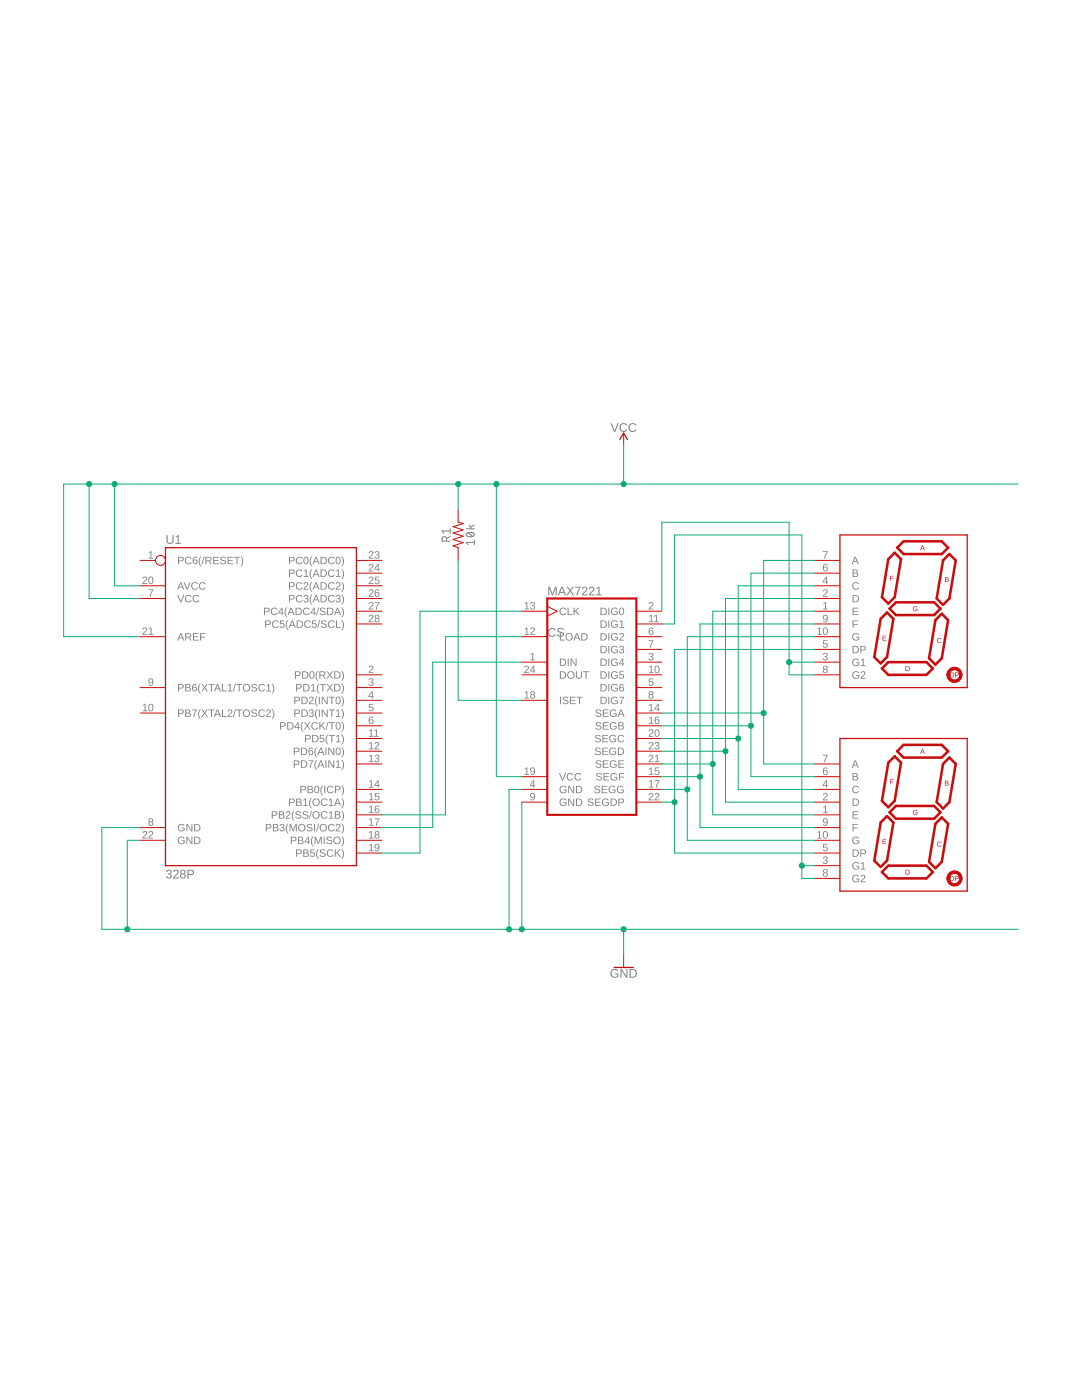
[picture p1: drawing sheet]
<?xml version="1.0" encoding="utf-8"?>
<!DOCTYPE eagle SYSTEM "eagle.dtd">
<!--
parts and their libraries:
SparkFun-IC-Microcontroller: Licensing: Creative Commons ShareAlike 4.0 International - https://creativecommons.org/licenses/by-sa/4.0
-->
<eagle version="9.6.2">
<drawing>
<settings>
<setting alwaysvectorfont="no"/>
<setting verticaltext="up"/>
</settings>
<grid distance="0.1" unitdist="inch" unit="inch" style="lines" multiple="1" display="no" altdistance="0.01" altunitdist="inch" altunit="inch"/>
<schematic xreflabel="%F%N/%S.%C%R" xrefpart="/%S.%C%R">
<libraries>
<library name="SparkFun-IC-Microcontroller">
<symbols>
<symbol name="ATMEGAXX8-28PIN">
<wire x1="-17.78" y1="27.94" x2="20.32" y2="27.94" width="0.254" layer="94"/>
<wire x1="20.32" y1="27.94" x2="20.32" y2="-35.56" width="0.254" layer="94"/>
<wire x1="20.32" y1="-35.56" x2="-17.78" y2="-35.56" width="0.254" layer="94"/>
<wire x1="-17.78" y1="-35.56" x2="-17.78" y2="27.94" width="0.254" layer="94"/>
<text x="-17.78" y="28.702" size="1.778" layer="95">&gt;NAME</text>
<text x="-17.78" y="-38.1" size="1.778" layer="96">&gt;VALUE</text>
<pin name="PB5(SCK)" x="25.4" y="-33.02" length="middle" rot="R180"/>
<pin name="PB7(XTAL2/TOSC2)" x="-22.86" y="-5.08" length="middle"/>
<pin name="PB6(XTAL1/TOSC1)" x="-22.86" y="0" length="middle"/>
<pin name="GND@1" x="-22.86" y="-27.94" length="middle"/>
<pin name="GND@2" x="-22.86" y="-30.48" length="middle"/>
<pin name="VCC" x="-22.86" y="17.78" length="middle"/>
<pin name="AREF" x="-22.86" y="10.16" length="middle"/>
<pin name="AVCC" x="-22.86" y="20.32" length="middle"/>
<pin name="PB4(MISO)" x="25.4" y="-30.48" length="middle" rot="R180"/>
<pin name="PB3(MOSI/OC2)" x="25.4" y="-27.94" length="middle" rot="R180"/>
<pin name="PB2(SS/OC1B)" x="25.4" y="-25.4" length="middle" rot="R180"/>
<pin name="PB1(OC1A)" x="25.4" y="-22.86" length="middle" rot="R180"/>
<pin name="PB0(ICP)" x="25.4" y="-20.32" length="middle" rot="R180"/>
<pin name="PD7(AIN1)" x="25.4" y="-15.24" length="middle" rot="R180"/>
<pin name="PD6(AIN0)" x="25.4" y="-12.7" length="middle" rot="R180"/>
<pin name="PD5(T1)" x="25.4" y="-10.16" length="middle" rot="R180"/>
<pin name="PD4(XCK/T0)" x="25.4" y="-7.62" length="middle" rot="R180"/>
<pin name="PD3(INT1)" x="25.4" y="-5.08" length="middle" rot="R180"/>
<pin name="PD2(INT0)" x="25.4" y="-2.54" length="middle" rot="R180"/>
<pin name="PD1(TXD)" x="25.4" y="0" length="middle" rot="R180"/>
<pin name="PD0(RXD)" x="25.4" y="2.54" length="middle" rot="R180"/>
<pin name="PC5(ADC5/SCL)" x="25.4" y="12.7" length="middle" rot="R180"/>
<pin name="PC4(ADC4/SDA)" x="25.4" y="15.24" length="middle" rot="R180"/>
<pin name="PC3(ADC3)" x="25.4" y="17.78" length="middle" rot="R180"/>
<pin name="PC2(ADC2)" x="25.4" y="20.32" length="middle" rot="R180"/>
<pin name="PC1(ADC1)" x="25.4" y="22.86" length="middle" rot="R180"/>
<pin name="PC0(ADC0)" x="25.4" y="25.4" length="middle" rot="R180"/>
<pin name="PC6(/RESET)" x="-22.86" y="25.4" length="middle" function="dot"/>
</symbol>
</symbols>
<devicesets>
<deviceset name="ATMEGA328P_PDIP" prefix="U">
<gates>
<gate name="G$1" symbol="ATMEGAXX8-28PIN" x="0" y="0"/>
</gates>
<devices>
<device name="" package="DIP28">
<connects>
<connect gate="G$1" pin="AREF" pad="21"/>
<connect gate="G$1" pin="AVCC" pad="20"/>
<connect gate="G$1" pin="GND@1" pad="8"/>
<connect gate="G$1" pin="GND@2" pad="22"/>
<connect gate="G$1" pin="PB0(ICP)" pad="14"/>
<connect gate="G$1" pin="PB1(OC1A)" pad="15"/>
<connect gate="G$1" pin="PB2(SS/OC1B)" pad="16"/>
<connect gate="G$1" pin="PB3(MOSI/OC2)" pad="17"/>
<connect gate="G$1" pin="PB4(MISO)" pad="18"/>
<connect gate="G$1" pin="PB5(SCK)" pad="19"/>
<connect gate="G$1" pin="PB6(XTAL1/TOSC1)" pad="9"/>
<connect gate="G$1" pin="PB7(XTAL2/TOSC2)" pad="10"/>
<connect gate="G$1" pin="PC0(ADC0)" pad="23"/>
<connect gate="G$1" pin="PC1(ADC1)" pad="24"/>
<connect gate="G$1" pin="PC2(ADC2)" pad="25"/>
<connect gate="G$1" pin="PC3(ADC3)" pad="26"/>
<connect gate="G$1" pin="PC4(ADC4/SDA)" pad="27"/>
<connect gate="G$1" pin="PC5(ADC5/SCL)" pad="28"/>
<connect gate="G$1" pin="PC6(/RESET)" pad="1"/>
<connect gate="G$1" pin="PD0(RXD)" pad="2"/>
<connect gate="G$1" pin="PD1(TXD)" pad="3"/>
<connect gate="G$1" pin="PD2(INT0)" pad="4"/>
<connect gate="G$1" pin="PD3(INT1)" pad="5"/>
<connect gate="G$1" pin="PD4(XCK/T0)" pad="6"/>
<connect gate="G$1" pin="PD5(T1)" pad="11"/>
<connect gate="G$1" pin="PD6(AIN0)" pad="12"/>
<connect gate="G$1" pin="PD7(AIN1)" pad="13"/>
<connect gate="G$1" pin="VCC" pad="7"/>
</connects>
<package3dinstances>
<package3dinstance package3d_urn="urn:adsk.eagle:package:38942/1"/>
</package3dinstances>
<technologies>
<technology name="">
<attribute name="PROD_ID" value="IC-09136" constant="no"/>
<attribute name="VALUE" value="328P" constant="no"/>
</technology>
</technologies>
</device>
</devices>
</deviceset>
</devicesets>
</library>
<library name="SparkFun-PowerSymbols">
<symbols>
<symbol name="VCC">
<wire x1="0.762" y1="1.27" x2="0" y2="2.54" width="0.254" layer="94"/>
<wire x1="0" y1="2.54" x2="-0.762" y2="1.27" width="0.254" layer="94"/>
<pin name="VCC" x="0" y="0" visible="off" length="short" direction="sup" rot="R90"/>
<text x="0" y="2.794" size="1.778" layer="96" align="bottom-center">&gt;VALUE</text>
</symbol>
<symbol name="DGND">
<wire x1="-1.905" y1="0" x2="1.905" y2="0" width="0.254" layer="94"/>
<pin name="GND" x="0" y="2.54" visible="off" length="short" direction="sup" rot="R270"/>
<text x="0" y="-0.254" size="1.778" layer="96" align="top-center">&gt;VALUE</text>
</symbol>
</symbols>
<devicesets>
<deviceset name="VCC" prefix="SUPPLY">
<gates>
<gate name="G$1" symbol="VCC" x="0" y="0"/>
</gates>
<devices>
<device name="">
<technologies>
<technology name=""/>
</technologies>
</device>
</devices>
</deviceset>
<deviceset name="GND" prefix="GND">
<gates>
<gate name="1" symbol="DGND" x="0" y="0"/>
</gates>
<devices>
<device name="">
<technologies>
<technology name=""/>
</technologies>
</device>
</devices>
</deviceset>
</devicesets>
</library>
<library name="maxim">
<symbols>
<symbol name="MAX7219">
<wire x1="-10.16" y1="20.32" x2="-10.16" y2="-22.86" width="0.4064" layer="94"/>
<wire x1="-10.16" y1="-22.86" x2="7.62" y2="-22.86" width="0.4064" layer="94"/>
<wire x1="7.62" y1="-22.86" x2="7.62" y2="20.32" width="0.4064" layer="94"/>
<wire x1="7.62" y1="20.32" x2="-10.16" y2="20.32" width="0.4064" layer="94"/>
<text x="-10.16" y="20.955" size="1.778" layer="95">&gt;NAME</text>
<text x="-10.16" y="-25.4" size="1.778" layer="96">&gt;VALUE</text>
<pin name="DIG2" x="12.7" y="12.7" length="middle" direction="out" rot="R180"/>
<pin name="DIG3" x="12.7" y="10.16" length="middle" direction="out" rot="R180"/>
<pin name="DIG4" x="12.7" y="7.62" length="middle" direction="out" rot="R180"/>
<pin name="DIG5" x="12.7" y="5.08" length="middle" direction="out" rot="R180"/>
<pin name="DIG6" x="12.7" y="2.54" length="middle" direction="out" rot="R180"/>
<pin name="DIG7" x="12.7" y="0" length="middle" direction="out" rot="R180"/>
<pin name="SEGA" x="12.7" y="-2.54" length="middle" direction="out" rot="R180"/>
<pin name="SEGB" x="12.7" y="-5.08" length="middle" direction="out" rot="R180"/>
<pin name="SEGC" x="12.7" y="-7.62" length="middle" direction="out" rot="R180"/>
<pin name="SEGD" x="12.7" y="-10.16" length="middle" direction="out" rot="R180"/>
<pin name="SEGE" x="12.7" y="-12.7" length="middle" direction="out" rot="R180"/>
<pin name="SEGF" x="12.7" y="-15.24" length="middle" direction="out" rot="R180"/>
<pin name="SEGG" x="12.7" y="-17.78" length="middle" direction="out" rot="R180"/>
<pin name="SEGDP" x="12.7" y="-20.32" length="middle" direction="out" rot="R180"/>
<pin name="DIG1" x="12.7" y="15.24" length="middle" direction="out" rot="R180"/>
<pin name="DIG0" x="12.7" y="17.78" length="middle" direction="out" rot="R180"/>
<pin name="DIN" x="-15.24" y="7.62" length="middle" direction="in"/>
<pin name="DOUT" x="-15.24" y="5.08" length="middle" direction="out"/>
<pin name="LOAD" x="-15.24" y="12.7" length="middle" direction="in"/>
<pin name="CLK" x="-15.24" y="17.78" length="middle" direction="in" function="clk"/>
<pin name="ISET" x="-15.24" y="0" length="middle" direction="in"/>
<pin name="GND@2" x="-15.24" y="-20.32" length="middle" direction="pwr"/>
<pin name="GND@1" x="-15.24" y="-17.78" length="middle" direction="pwr"/>
<pin name="VCC" x="-15.24" y="-15.24" length="middle" direction="pwr"/>
</symbol>
</symbols>
<devicesets>
<deviceset name="MAX7219CNG" prefix="IC">
<gates>
<gate name="G$1" symbol="MAX7219" x="0" y="0"/>
</gates>
<devices>
<device name="" package="DIL24-3">
<connects>
<connect gate="G$1" pin="CLK" pad="13"/>
<connect gate="G$1" pin="DIG0" pad="2"/>
<connect gate="G$1" pin="DIG1" pad="11"/>
<connect gate="G$1" pin="DIG2" pad="6"/>
<connect gate="G$1" pin="DIG3" pad="7"/>
<connect gate="G$1" pin="DIG4" pad="3"/>
<connect gate="G$1" pin="DIG5" pad="10"/>
<connect gate="G$1" pin="DIG6" pad="5"/>
<connect gate="G$1" pin="DIG7" pad="8"/>
<connect gate="G$1" pin="DIN" pad="1"/>
<connect gate="G$1" pin="DOUT" pad="24"/>
<connect gate="G$1" pin="GND@1" pad="4"/>
<connect gate="G$1" pin="GND@2" pad="9"/>
<connect gate="G$1" pin="ISET" pad="18"/>
<connect gate="G$1" pin="LOAD" pad="12"/>
<connect gate="G$1" pin="SEGA" pad="14"/>
<connect gate="G$1" pin="SEGB" pad="16"/>
<connect gate="G$1" pin="SEGC" pad="20"/>
<connect gate="G$1" pin="SEGD" pad="23"/>
<connect gate="G$1" pin="SEGDP" pad="22"/>
<connect gate="G$1" pin="SEGE" pad="21"/>
<connect gate="G$1" pin="SEGF" pad="15"/>
<connect gate="G$1" pin="SEGG" pad="17"/>
<connect gate="G$1" pin="VCC" pad="19"/>
</connects>
<package3dinstances>
<package3dinstance package3d_urn="urn:adsk.eagle:package:3299/3"/>
</package3dinstances>
<technologies>
<technology name="">
<attribute name="MF" value="MAXIM" constant="no"/>
<attribute name="MPN" value="MAX7219CNG" constant="no"/>
<attribute name="OC_FARNELL" value="1523914" constant="no"/>
<attribute name="OC_NEWARK" value="34C4018" constant="no"/>
<attribute name="POPULARITY" value="6" constant="no"/>
</technology>
</technologies>
</device>
</devices>
</deviceset>
</devicesets>
</library>
<library name="SparkFun-LED">
<symbols>
<symbol name="7-SEGMENT-1&quot;">
<wire x1="-15.24" y1="-15.24" x2="-15.24" y2="15.24" width="0.254" layer="94"/>
<wire x1="-15.24" y1="15.24" x2="10.16" y2="15.24" width="0.254" layer="94"/>
<wire x1="10.16" y1="15.24" x2="10.16" y2="-15.24" width="0.254" layer="94"/>
<wire x1="-15.24" y1="-15.24" x2="10.16" y2="-15.24" width="0.254" layer="94"/>
<wire x1="-3.81" y1="12.7" x2="-2.54" y2="13.97" width="0.508" layer="94"/>
<wire x1="-2.54" y1="13.97" x2="5.08" y2="13.97" width="0.508" layer="94"/>
<wire x1="5.08" y1="13.97" x2="6.35" y2="12.7" width="0.508" layer="94"/>
<wire x1="6.35" y1="12.7" x2="5.08" y2="11.43" width="0.508" layer="94"/>
<wire x1="5.08" y1="11.43" x2="-2.54" y2="11.43" width="0.508" layer="94"/>
<wire x1="-2.54" y1="11.43" x2="-3.81" y2="12.7" width="0.508" layer="94"/>
<wire x1="5.334" y1="10.16" x2="4.064" y2="2.54" width="0.508" layer="94"/>
<wire x1="4.064" y1="2.54" x2="5.334" y2="1.27" width="0.508" layer="94"/>
<wire x1="5.334" y1="1.27" x2="6.604" y2="2.54" width="0.508" layer="94"/>
<wire x1="6.604" y1="2.54" x2="7.874" y2="10.16" width="0.508" layer="94"/>
<wire x1="7.874" y1="10.16" x2="6.604" y2="11.43" width="0.508" layer="94"/>
<wire x1="6.604" y1="11.43" x2="5.334" y2="10.16" width="0.508" layer="94"/>
<wire x1="-5.588" y1="10.414" x2="-6.858" y2="2.794" width="0.508" layer="94"/>
<wire x1="-6.858" y1="2.794" x2="-5.588" y2="1.524" width="0.508" layer="94"/>
<wire x1="-5.588" y1="1.524" x2="-4.318" y2="2.794" width="0.508" layer="94"/>
<wire x1="-4.318" y1="2.794" x2="-3.048" y2="10.414" width="0.508" layer="94"/>
<wire x1="-3.048" y1="10.414" x2="-4.318" y2="11.684" width="0.508" layer="94"/>
<wire x1="-4.318" y1="11.684" x2="-5.588" y2="10.414" width="0.508" layer="94"/>
<wire x1="-5.334" y1="0.508" x2="-4.064" y2="1.778" width="0.508" layer="94"/>
<wire x1="-4.064" y1="1.778" x2="3.556" y2="1.778" width="0.508" layer="94"/>
<wire x1="3.556" y1="1.778" x2="4.826" y2="0.508" width="0.508" layer="94"/>
<wire x1="4.826" y1="0.508" x2="3.556" y2="-0.762" width="0.508" layer="94"/>
<wire x1="3.556" y1="-0.762" x2="-4.064" y2="-0.762" width="0.508" layer="94"/>
<wire x1="-4.064" y1="-0.762" x2="-5.334" y2="0.508" width="0.508" layer="94"/>
<wire x1="-7.112" y1="-1.524" x2="-8.382" y2="-9.144" width="0.508" layer="94"/>
<wire x1="-8.382" y1="-9.144" x2="-7.112" y2="-10.414" width="0.508" layer="94"/>
<wire x1="-7.112" y1="-10.414" x2="-5.842" y2="-9.144" width="0.508" layer="94"/>
<wire x1="-5.842" y1="-9.144" x2="-4.572" y2="-1.524" width="0.508" layer="94"/>
<wire x1="-4.572" y1="-1.524" x2="-5.842" y2="-0.254" width="0.508" layer="94"/>
<wire x1="-5.842" y1="-0.254" x2="-7.112" y2="-1.524" width="0.508" layer="94"/>
<wire x1="3.81" y1="-1.778" x2="2.54" y2="-9.398" width="0.508" layer="94"/>
<wire x1="2.54" y1="-9.398" x2="3.81" y2="-10.668" width="0.508" layer="94"/>
<wire x1="3.81" y1="-10.668" x2="5.08" y2="-9.398" width="0.508" layer="94"/>
<wire x1="5.08" y1="-9.398" x2="6.35" y2="-1.778" width="0.508" layer="94"/>
<wire x1="6.35" y1="-1.778" x2="5.08" y2="-0.508" width="0.508" layer="94"/>
<wire x1="5.08" y1="-0.508" x2="3.81" y2="-1.778" width="0.508" layer="94"/>
<wire x1="-6.858" y1="-11.43" x2="-5.588" y2="-10.16" width="0.508" layer="94"/>
<wire x1="-5.588" y1="-10.16" x2="2.032" y2="-10.16" width="0.508" layer="94"/>
<wire x1="2.032" y1="-10.16" x2="3.302" y2="-11.43" width="0.508" layer="94"/>
<wire x1="3.302" y1="-11.43" x2="2.032" y2="-12.7" width="0.508" layer="94"/>
<wire x1="2.032" y1="-12.7" x2="-5.588" y2="-12.7" width="0.508" layer="94"/>
<wire x1="-5.588" y1="-12.7" x2="-6.858" y2="-11.43" width="0.508" layer="94"/>
<circle x="7.62" y="-12.7" radius="1.27" width="0.508" layer="94"/>
<text x="0.762" y="12.192" size="1.016" layer="94" ratio="15">A</text>
<text x="5.588" y="5.842" size="1.016" layer="94" ratio="15">B</text>
<text x="4.064" y="-6.35" size="1.016" layer="94" ratio="15">C</text>
<text x="-2.286" y="-11.938" size="1.016" layer="94" ratio="15">D</text>
<text x="-6.858" y="-5.842" size="1.016" layer="94" ratio="15">E</text>
<text x="-5.334" y="6.096" size="1.016" layer="94" ratio="15">F</text>
<text x="-0.762" y="0" size="1.016" layer="94" ratio="15">G</text>
<text x="6.604" y="-13.208" size="1.016" layer="94" ratio="15">DP</text>
<pin name="A" x="-20.32" y="10.16" length="middle"/>
<pin name="B" x="-20.32" y="7.62" length="middle"/>
<pin name="C" x="-20.32" y="5.08" length="middle"/>
<pin name="D" x="-20.32" y="2.54" length="middle"/>
<pin name="E" x="-20.32" y="0" length="middle"/>
<pin name="F" x="-20.32" y="-2.54" length="middle"/>
<pin name="G" x="-20.32" y="-5.08" length="middle"/>
<pin name="DP" x="-20.32" y="-7.62" length="middle"/>
<pin name="G1" x="-20.32" y="-10.16" length="middle"/>
<pin name="G2" x="-20.32" y="-12.7" length="middle"/>
</symbol>
</symbols>
<devicesets>
<deviceset name="7-SEGMENT-1DIGIT-1INCH">
<gates>
<gate name="G$1" symbol="7-SEGMENT-1&quot;" x="0" y="0"/>
</gates>
<devices>
<device name="-RED" package="7-SEGMENT-1&quot;PTH">
<connects>
<connect gate="G$1" pin="A" pad="7"/>
<connect gate="G$1" pin="B" pad="6"/>
<connect gate="G$1" pin="C" pad="4"/>
<connect gate="G$1" pin="D" pad="2"/>
<connect gate="G$1" pin="DP" pad="5"/>
<connect gate="G$1" pin="E" pad="1"/>
<connect gate="G$1" pin="F" pad="9"/>
<connect gate="G$1" pin="G" pad="10"/>
<connect gate="G$1" pin="G1" pad="3"/>
<connect gate="G$1" pin="G2" pad="8"/>
</connects>
<package3dinstances>
<package3dinstance package3d_urn="urn:adsk.eagle:package:39384/1"/>
</package3dinstances>
<technologies>
<technology name="">
<attribute name="PROD_ID" value="COMP-08615" constant="no"/>
<attribute name="VALUE" value="YSD-1601AR4B-8" constant="no"/>
</technology>
</technologies>
</device>
<device name="-RED-EZ" package="7-SEGMENT-1&quot;PTH-EZ">
<connects>
<connect gate="G$1" pin="A" pad="7"/>
<connect gate="G$1" pin="B" pad="6"/>
<connect gate="G$1" pin="C" pad="4"/>
<connect gate="G$1" pin="D" pad="2"/>
<connect gate="G$1" pin="DP" pad="5"/>
<connect gate="G$1" pin="E" pad="1"/>
<connect gate="G$1" pin="F" pad="9"/>
<connect gate="G$1" pin="G" pad="10"/>
<connect gate="G$1" pin="G1" pad="3"/>
<connect gate="G$1" pin="G2" pad="8"/>
</connects>
<package3dinstances>
<package3dinstance package3d_urn="urn:adsk.eagle:package:39381/1"/>
</package3dinstances>
<technologies>
<technology name="">
<attribute name="PROD_ID" value="COMP-08615" constant="no"/>
<attribute name="VALUE" value="YSD-1601AR4B-8" constant="no"/>
</technology>
</technologies>
</device>
<device name="-BLUE" package="7-SEGMENT-1&quot;PTH">
<connects>
<connect gate="G$1" pin="A" pad="7"/>
<connect gate="G$1" pin="B" pad="6"/>
<connect gate="G$1" pin="C" pad="4"/>
<connect gate="G$1" pin="D" pad="2"/>
<connect gate="G$1" pin="DP" pad="5"/>
<connect gate="G$1" pin="E" pad="1"/>
<connect gate="G$1" pin="F" pad="9"/>
<connect gate="G$1" pin="G" pad="10"/>
<connect gate="G$1" pin="G1" pad="3"/>
<connect gate="G$1" pin="G2" pad="8"/>
</connects>
<package3dinstances>
<package3dinstance package3d_urn="urn:adsk.eagle:package:39384/1"/>
</package3dinstances>
<technologies>
<technology name="">
<attribute name="PROD_ID" value="COMP-09495" constant="no"/>
<attribute name="VALUE" value="YSD-160AB3C-8" constant="no"/>
</technology>
</technologies>
</device>
<device name="-BLUE-EZ" package="7-SEGMENT-1&quot;PTH-EZ">
<connects>
<connect gate="G$1" pin="A" pad="7"/>
<connect gate="G$1" pin="B" pad="6"/>
<connect gate="G$1" pin="C" pad="4"/>
<connect gate="G$1" pin="D" pad="2"/>
<connect gate="G$1" pin="DP" pad="5"/>
<connect gate="G$1" pin="E" pad="1"/>
<connect gate="G$1" pin="F" pad="9"/>
<connect gate="G$1" pin="G" pad="10"/>
<connect gate="G$1" pin="G1" pad="3"/>
<connect gate="G$1" pin="G2" pad="8"/>
</connects>
<package3dinstances>
<package3dinstance package3d_urn="urn:adsk.eagle:package:39381/1"/>
</package3dinstances>
<technologies>
<technology name="">
<attribute name="PROD_ID" value="COMP-09495" constant="no"/>
<attribute name="VALUE" value="YSD-160AB3C-8" constant="no"/>
</technology>
</technologies>
</device>
</devices>
</deviceset>
</devicesets>
</library>
<library name="SparkFun-Resistors">
<symbols>
<symbol name="RESISTOR">
<wire x1="-2.54" y1="0" x2="-2.159" y2="1.016" width="0.1524" layer="94"/>
<wire x1="-2.159" y1="1.016" x2="-1.524" y2="-1.016" width="0.1524" layer="94"/>
<wire x1="-1.524" y1="-1.016" x2="-0.889" y2="1.016" width="0.1524" layer="94"/>
<wire x1="-0.889" y1="1.016" x2="-0.254" y2="-1.016" width="0.1524" layer="94"/>
<wire x1="-0.254" y1="-1.016" x2="0.381" y2="1.016" width="0.1524" layer="94"/>
<wire x1="0.381" y1="1.016" x2="1.016" y2="-1.016" width="0.1524" layer="94"/>
<wire x1="1.016" y1="-1.016" x2="1.651" y2="1.016" width="0.1524" layer="94"/>
<wire x1="1.651" y1="1.016" x2="2.286" y2="-1.016" width="0.1524" layer="94"/>
<wire x1="2.286" y1="-1.016" x2="2.54" y2="0" width="0.1524" layer="94"/>
<text x="0" y="1.524" size="1.778" layer="95" font="vector" align="bottom-center">&gt;NAME</text>
<text x="0" y="-1.524" size="1.778" layer="96" font="vector" align="top-center">&gt;VALUE</text>
<pin name="2" x="5.08" y="0" visible="off" length="short" direction="pas" swaplevel="1" rot="R180"/>
<pin name="1" x="-5.08" y="0" visible="off" length="short" direction="pas" swaplevel="1"/>
</symbol>
</symbols>
<devicesets>
<deviceset name="10KOHM" prefix="R">
<gates>
<gate name="G$1" symbol="RESISTOR" x="0" y="0"/>
</gates>
<devices>
<device name="-HORIZ-1/4W-1%" package="AXIAL-0.3">
<connects>
<connect gate="G$1" pin="1" pad="P$1"/>
<connect gate="G$1" pin="2" pad="P$2"/>
</connects>
<package3dinstances>
<package3dinstance package3d_urn="urn:adsk.eagle:package:39658/1"/>
</package3dinstances>
<technologies>
<technology name="">
<attribute name="PROD_ID" value="RES-12183" constant="no"/>
<attribute name="VALUE" value="10k" constant="no"/>
</technology>
</technologies>
</device>
<device name="-VERT-1/4W-1%" package="AXIAL-0.1">
<connects>
<connect gate="G$1" pin="1" pad="P$1"/>
<connect gate="G$1" pin="2" pad="P$2"/>
</connects>
<package3dinstances>
<package3dinstance package3d_urn="urn:adsk.eagle:package:39656/1"/>
</package3dinstances>
<technologies>
<technology name="">
<attribute name="PROD_ID" value="RES-12183"/>
<attribute name="VALUE" value="10k"/>
</technology>
</technologies>
</device>
<device name="-VERT_KIT-1/4W-1%" package="AXIAL-0.1-KIT">
<connects>
<connect gate="G$1" pin="1" pad="P$1"/>
<connect gate="G$1" pin="2" pad="P$2"/>
</connects>
<package3dinstances>
<package3dinstance package3d_urn="urn:adsk.eagle:package:39653/1"/>
</package3dinstances>
<technologies>
<technology name="">
<attribute name="PROD_ID" value="RES-12183" constant="no"/>
<attribute name="VALUE" value="10k" constant="no"/>
</technology>
</technologies>
</device>
<device name="-VERT-1/4W-5%" package="AXIAL-0.1">
<connects>
<connect gate="G$1" pin="1" pad="P$1"/>
<connect gate="G$1" pin="2" pad="P$2"/>
</connects>
<package3dinstances>
<package3dinstance package3d_urn="urn:adsk.eagle:package:39656/1"/>
</package3dinstances>
<technologies>
<technology name="">
<attribute name="PROD_ID" value="RES-09435"/>
<attribute name="VALUE" value="10k"/>
</technology>
</technologies>
</device>
<device name="-VERT_KIT-1/4W-5%" package="AXIAL-0.1-KIT">
<connects>
<connect gate="G$1" pin="1" pad="P$1"/>
<connect gate="G$1" pin="2" pad="P$2"/>
</connects>
<package3dinstances>
<package3dinstance package3d_urn="urn:adsk.eagle:package:39653/1"/>
</package3dinstances>
<technologies>
<technology name="">
<attribute name="PROD_ID" value="RES-09435"/>
<attribute name="VALUE" value="10k"/>
</technology>
</technologies>
</device>
<device name="-HORIZ-1/4W-5%" package="AXIAL-0.3">
<connects>
<connect gate="G$1" pin="1" pad="P$1"/>
<connect gate="G$1" pin="2" pad="P$2"/>
</connects>
<package3dinstances>
<package3dinstance package3d_urn="urn:adsk.eagle:package:39658/1"/>
</package3dinstances>
<technologies>
<technology name="">
<attribute name="PROD_ID" value="RES-09435"/>
<attribute name="VALUE" value="10k"/>
</technology>
</technologies>
</device>
<device name="-HORIZ_KIT-1/4W-5%" package="AXIAL-0.3-KIT">
<connects>
<connect gate="G$1" pin="1" pad="P$1"/>
<connect gate="G$1" pin="2" pad="P$2"/>
</connects>
<package3dinstances>
<package3dinstance package3d_urn="urn:adsk.eagle:package:39661/1"/>
</package3dinstances>
<technologies>
<technology name="">
<attribute name="PROD_ID" value="RES-09435"/>
<attribute name="VALUE" value="10k"/>
</technology>
</technologies>
</device>
<device name="-HORIZ_KIT-1/4W-1%" package="AXIAL-0.3-KIT">
<connects>
<connect gate="G$1" pin="1" pad="P$1"/>
<connect gate="G$1" pin="2" pad="P$2"/>
</connects>
<package3dinstances>
<package3dinstance package3d_urn="urn:adsk.eagle:package:39661/1"/>
</package3dinstances>
<technologies>
<technology name="">
<attribute name="PROD_ID" value="RES-12183"/>
<attribute name="VALUE" value="10k"/>
</technology>
</technologies>
</device>
<device name="-VERT-1/6W-5%" package="AXIAL-0.1">
<connects>
<connect gate="G$1" pin="1" pad="P$1"/>
<connect gate="G$1" pin="2" pad="P$2"/>
</connects>
<package3dinstances>
<package3dinstance package3d_urn="urn:adsk.eagle:package:39656/1"/>
</package3dinstances>
<technologies>
<technology name="">
<attribute name="PROD_ID" value="RES-08375"/>
<attribute name="VALUE" value="10k"/>
</technology>
</technologies>
</device>
<device name="-VERT_KIT-1/6W-5%" package="AXIAL-0.1-KIT">
<connects>
<connect gate="G$1" pin="1" pad="P$1"/>
<connect gate="G$1" pin="2" pad="P$2"/>
</connects>
<package3dinstances>
<package3dinstance package3d_urn="urn:adsk.eagle:package:39653/1"/>
</package3dinstances>
<technologies>
<technology name="">
<attribute name="PROD_ID" value="RES-08375"/>
<attribute name="VALUE" value="10k"/>
</technology>
</technologies>
</device>
<device name="-HORIZ-1/6W-5%" package="AXIAL-0.3">
<connects>
<connect gate="G$1" pin="1" pad="P$1"/>
<connect gate="G$1" pin="2" pad="P$2"/>
</connects>
<package3dinstances>
<package3dinstance package3d_urn="urn:adsk.eagle:package:39658/1"/>
</package3dinstances>
<technologies>
<technology name="">
<attribute name="PROD_ID" value="RES-08375"/>
<attribute name="VALUE" value="10k"/>
</technology>
</technologies>
</device>
<device name="-HORIZ_KIT-1/6W-5%" package="AXIAL-0.3-KIT">
<connects>
<connect gate="G$1" pin="1" pad="P$1"/>
<connect gate="G$1" pin="2" pad="P$2"/>
</connects>
<package3dinstances>
<package3dinstance package3d_urn="urn:adsk.eagle:package:39661/1"/>
</package3dinstances>
<technologies>
<technology name="">
<attribute name="PROD_ID" value="RES-08375"/>
<attribute name="VALUE" value="10k"/>
</technology>
</technologies>
</device>
<device name="-0603-1/10W-1%" package="0603">
<connects>
<connect gate="G$1" pin="1" pad="1"/>
<connect gate="G$1" pin="2" pad="2"/>
</connects>
<package3dinstances>
<package3dinstance package3d_urn="urn:adsk.eagle:package:39650/1"/>
</package3dinstances>
<technologies>
<technology name="">
<attribute name="PROD_ID" value="RES-00824"/>
<attribute name="VALUE" value="10k"/>
</technology>
</technologies>
</device>
</devices>
</deviceset>
</devicesets>
</library>
</libraries>
<attributes>
</attributes>
<variantdefs>
</variantdefs>
<classes>
<class number="0" name="default" width="0" drill="0">
</class>
</classes>
<parts>
<part name="U1" library="SparkFun-IC-Microcontroller" deviceset="ATMEGA328P_PDIP" device="" package3d_urn="urn:adsk.eagle:package:38942/1" value="328P"/>
<part name="SUPPLY1" library="SparkFun-PowerSymbols" deviceset="VCC" device=""/>
<part name="GND1" library="SparkFun-PowerSymbols" deviceset="GND" device=""/>
<part name="MAX7221" library="maxim" deviceset="MAX7219CNG" device="" package3d_urn="urn:adsk.eagle:package:3299/3"/>
<part name="U$1" library="SparkFun-LED" deviceset="7-SEGMENT-1DIGIT-1INCH" device="-BLUE" package3d_urn="urn:adsk.eagle:package:39384/1" value="YSD-160AB3C-8"/>
<part name="U$2" library="SparkFun-LED" deviceset="7-SEGMENT-1DIGIT-1INCH" device="-BLUE" package3d_urn="urn:adsk.eagle:package:39384/1" value="YSD-160AB3C-8"/>
<part name="R1" library="SparkFun-Resistors" deviceset="10KOHM" device="-HORIZ-1/4W-1%" package3d_urn="urn:adsk.eagle:package:39658/1" value="10k"/>
</parts>
<sheets>
<sheet>
<plain>
</plain>
<instances>
<instance part="U1" gate="G$1" x="17.78" y="63.5" smashed="yes">
<attribute name="NAME" x="0" y="92.202" size="1.778" layer="95"/>
<attribute name="VALUE" x="0" y="25.4" size="1.778" layer="96"/>
</instance>
<instance part="SUPPLY1" gate="G$1" x="91.44" y="111.76" smashed="yes">
<attribute name="VALUE" x="91.44" y="114.554" size="1.778" layer="96" align="bottom-center"/>
</instance>
<instance part="GND1" gate="1" x="91.44" y="7.62" smashed="yes">
<attribute name="VALUE" x="91.44" y="7.366" size="1.778" layer="96" align="top-center"/>
</instance>
<instance part="MAX7221" gate="G$1" x="86.36" y="60.96" smashed="yes">
<attribute name="NAME" x="76.2" y="81.915" size="1.778" layer="95"/>
</instance>
<instance part="U$1" gate="G$1" x="149.86" y="78.74" smashed="yes"/>
<instance part="U$2" gate="G$1" x="149.86" y="38.1" smashed="yes"/>
<instance part="R1" gate="G$1" x="58.42" y="93.98" smashed="yes" rot="R90">
<attribute name="NAME" x="56.896" y="93.98" size="1.778" layer="95" font="vector" rot="R90" align="bottom-center"/>
<attribute name="VALUE" x="59.944" y="93.98" size="1.778" layer="96" font="vector" rot="R90" align="top-center"/>
</instance>
</instances>
<busses>
</busses>
<nets>
<net name="VCC" class="0">
<segment>
<pinref part="SUPPLY1" gate="G$1" pin="VCC"/>
<wire x1="91.44" y1="111.76" x2="91.44" y2="104.14" width="0.1524" layer="91"/>
<wire x1="91.44" y1="104.14" x2="170.18" y2="104.14" width="0.1524" layer="91"/>
<junction x="91.44" y="104.14"/>
<wire x1="91.44" y1="104.14" x2="66.04" y2="104.14" width="0.1524" layer="91"/>
<wire x1="66.04" y1="104.14" x2="58.42" y2="104.14" width="0.1524" layer="91"/>
<wire x1="58.42" y1="104.14" x2="-10.16" y2="104.14" width="0.1524" layer="91"/>
<wire x1="-10.16" y1="104.14" x2="-15.24" y2="104.14" width="0.1524" layer="91"/>
<wire x1="-15.24" y1="104.14" x2="-20.32" y2="104.14" width="0.1524" layer="91"/>
<wire x1="-20.32" y1="104.14" x2="-20.32" y2="73.66" width="0.1524" layer="91"/>
<pinref part="U1" gate="G$1" pin="AREF"/>
<wire x1="-20.32" y1="73.66" x2="-5.08" y2="73.66" width="0.1524" layer="91"/>
<wire x1="-15.24" y1="104.14" x2="-15.24" y2="81.28" width="0.1524" layer="91"/>
<junction x="-15.24" y="104.14"/>
<pinref part="U1" gate="G$1" pin="VCC"/>
<wire x1="-15.24" y1="81.28" x2="-5.08" y2="81.28" width="0.1524" layer="91"/>
<wire x1="-10.16" y1="104.14" x2="-10.16" y2="83.82" width="0.1524" layer="91"/>
<junction x="-10.16" y="104.14"/>
<pinref part="U1" gate="G$1" pin="AVCC"/>
<wire x1="-10.16" y1="83.82" x2="-5.08" y2="83.82" width="0.1524" layer="91"/>
<pinref part="MAX7221" gate="G$1" pin="VCC"/>
<wire x1="71.12" y1="45.72" x2="66.04" y2="45.72" width="0.1524" layer="91"/>
<wire x1="66.04" y1="45.72" x2="66.04" y2="104.14" width="0.1524" layer="91"/>
<junction x="66.04" y="104.14"/>
<pinref part="R1" gate="G$1" pin="2"/>
<wire x1="58.42" y1="99.06" x2="58.42" y2="104.14" width="0.1524" layer="91"/>
<junction x="58.42" y="104.14"/>
</segment>
</net>
<net name="GND" class="0">
<segment>
<pinref part="GND1" gate="1" pin="GND"/>
<wire x1="91.44" y1="10.16" x2="91.44" y2="15.24" width="0.1524" layer="91"/>
<wire x1="91.44" y1="15.24" x2="170.18" y2="15.24" width="0.1524" layer="91"/>
<junction x="91.44" y="15.24"/>
<wire x1="-7.62" y1="15.24" x2="68.58" y2="15.24" width="0.1524" layer="91"/>
<pinref part="U1" gate="G$1" pin="GND@2"/>
<wire x1="68.58" y1="15.24" x2="71.12" y2="15.24" width="0.1524" layer="91"/>
<wire x1="71.12" y1="15.24" x2="91.44" y2="15.24" width="0.1524" layer="91"/>
<wire x1="-5.08" y1="33.02" x2="-7.62" y2="33.02" width="0.1524" layer="91"/>
<wire x1="-7.62" y1="33.02" x2="-7.62" y2="15.24" width="0.1524" layer="91"/>
<junction x="-7.62" y="15.24"/>
<pinref part="U1" gate="G$1" pin="GND@1"/>
<wire x1="-5.08" y1="35.56" x2="-12.7" y2="35.56" width="0.1524" layer="91"/>
<wire x1="-12.7" y1="35.56" x2="-12.7" y2="15.24" width="0.1524" layer="91"/>
<wire x1="-12.7" y1="15.24" x2="-7.62" y2="15.24" width="0.1524" layer="91"/>
<pinref part="MAX7221" gate="G$1" pin="GND@2"/>
<wire x1="71.12" y1="40.64" x2="71.12" y2="15.24" width="0.1524" layer="91"/>
<junction x="71.12" y="15.24"/>
<pinref part="MAX7221" gate="G$1" pin="GND@1"/>
<wire x1="71.12" y1="43.18" x2="68.58" y2="43.18" width="0.1524" layer="91"/>
<wire x1="68.58" y1="43.18" x2="68.58" y2="15.24" width="0.1524" layer="91"/>
<junction x="68.58" y="15.24"/>
</segment>
</net>
<net name="N$2" class="0">
<segment>
<pinref part="MAX7221" gate="G$1" pin="CLK"/>
<wire x1="71.12" y1="78.74" x2="50.8" y2="78.74" width="0.1524" layer="91"/>
<pinref part="U1" gate="G$1" pin="PB5(SCK)"/>
<wire x1="50.8" y1="78.74" x2="50.8" y2="30.48" width="0.1524" layer="91"/>
<wire x1="50.8" y1="30.48" x2="43.18" y2="30.48" width="0.1524" layer="91"/>
</segment>
</net>
<net name="N$3" class="0">
<segment>
<pinref part="MAX7221" gate="G$1" pin="DIN"/>
<wire x1="71.12" y1="68.58" x2="53.34" y2="68.58" width="0.1524" layer="91"/>
<wire x1="53.34" y1="68.58" x2="53.34" y2="35.56" width="0.1524" layer="91"/>
<pinref part="U1" gate="G$1" pin="PB3(MOSI/OC2)"/>
<wire x1="53.34" y1="35.56" x2="43.18" y2="35.56" width="0.1524" layer="91"/>
</segment>
</net>
<net name="CS" class="0">
<segment>
<pinref part="MAX7221" gate="G$1" pin="LOAD"/>
<wire x1="71.12" y1="73.66" x2="55.88" y2="73.66" width="0.1524" layer="91"/>
<wire x1="55.88" y1="73.66" x2="55.88" y2="38.1" width="0.1524" layer="91"/>
<pinref part="U1" gate="G$1" pin="PB2(SS/OC1B)"/>
<wire x1="55.88" y1="38.1" x2="43.18" y2="38.1" width="0.1524" layer="91"/>
<label x="76.2" y="73.66" size="1.778" layer="95"/>
</segment>
</net>
<net name="N$6" class="0">
<segment>
<pinref part="MAX7221" gate="G$1" pin="ISET"/>
<wire x1="71.12" y1="60.96" x2="58.42" y2="60.96" width="0.1524" layer="91"/>
<wire x1="58.42" y1="60.96" x2="58.42" y2="88.9" width="0.1524" layer="91"/>
<pinref part="R1" gate="G$1" pin="1"/>
</segment>
</net>
<net name="N$7" class="0">
<segment>
<pinref part="MAX7221" gate="G$1" pin="SEGDP"/>
<wire x1="99.06" y1="40.64" x2="101.6" y2="40.64" width="0.1524" layer="91"/>
<wire x1="101.6" y1="40.64" x2="101.6" y2="30.48" width="0.1524" layer="91"/>
<pinref part="U$2" gate="G$1" pin="DP"/>
<wire x1="101.6" y1="30.48" x2="129.54" y2="30.48" width="0.1524" layer="91"/>
<wire x1="101.6" y1="40.64" x2="101.6" y2="71.12" width="0.1524" layer="91"/>
<junction x="101.6" y="40.64"/>
<pinref part="U$1" gate="G$1" pin="DP"/>
<wire x1="101.6" y1="71.12" x2="129.54" y2="71.12" width="0.1524" layer="91"/>
</segment>
</net>
<net name="N$8" class="0">
<segment>
<pinref part="MAX7221" gate="G$1" pin="SEGG"/>
<wire x1="99.06" y1="43.18" x2="104.14" y2="43.18" width="0.1524" layer="91"/>
<wire x1="104.14" y1="43.18" x2="104.14" y2="33.02" width="0.1524" layer="91"/>
<pinref part="U$2" gate="G$1" pin="G"/>
<wire x1="104.14" y1="33.02" x2="129.54" y2="33.02" width="0.1524" layer="91"/>
<pinref part="U$1" gate="G$1" pin="G"/>
<wire x1="104.14" y1="43.18" x2="104.14" y2="73.66" width="0.1524" layer="91"/>
<wire x1="104.14" y1="73.66" x2="129.54" y2="73.66" width="0.1524" layer="91"/>
<junction x="104.14" y="43.18"/>
</segment>
</net>
<net name="N$9" class="0">
<segment>
<pinref part="MAX7221" gate="G$1" pin="SEGF"/>
<wire x1="99.06" y1="45.72" x2="106.68" y2="45.72" width="0.1524" layer="91"/>
<wire x1="106.68" y1="45.72" x2="106.68" y2="35.56" width="0.1524" layer="91"/>
<pinref part="U$2" gate="G$1" pin="F"/>
<wire x1="106.68" y1="35.56" x2="129.54" y2="35.56" width="0.1524" layer="91"/>
<wire x1="106.68" y1="45.72" x2="106.68" y2="76.2" width="0.1524" layer="91"/>
<junction x="106.68" y="45.72"/>
<pinref part="U$1" gate="G$1" pin="F"/>
<wire x1="106.68" y1="76.2" x2="129.54" y2="76.2" width="0.1524" layer="91"/>
</segment>
</net>
<net name="N$10" class="0">
<segment>
<pinref part="MAX7221" gate="G$1" pin="SEGE"/>
<wire x1="99.06" y1="48.26" x2="109.22" y2="48.26" width="0.1524" layer="91"/>
<pinref part="U$2" gate="G$1" pin="E"/>
<wire x1="109.22" y1="48.26" x2="109.22" y2="38.1" width="0.1524" layer="91"/>
<wire x1="109.22" y1="38.1" x2="129.54" y2="38.1" width="0.1524" layer="91"/>
<wire x1="109.22" y1="48.26" x2="109.22" y2="78.74" width="0.1524" layer="91"/>
<junction x="109.22" y="48.26"/>
<pinref part="U$1" gate="G$1" pin="E"/>
<wire x1="109.22" y1="78.74" x2="129.54" y2="78.74" width="0.1524" layer="91"/>
</segment>
</net>
<net name="N$11" class="0">
<segment>
<pinref part="MAX7221" gate="G$1" pin="SEGD"/>
<wire x1="99.06" y1="50.8" x2="111.76" y2="50.8" width="0.1524" layer="91"/>
<wire x1="111.76" y1="50.8" x2="111.76" y2="40.64" width="0.1524" layer="91"/>
<pinref part="U$2" gate="G$1" pin="D"/>
<wire x1="111.76" y1="40.64" x2="129.54" y2="40.64" width="0.1524" layer="91"/>
<pinref part="U$1" gate="G$1" pin="D"/>
<wire x1="111.76" y1="50.8" x2="111.76" y2="81.28" width="0.1524" layer="91"/>
<wire x1="111.76" y1="81.28" x2="129.54" y2="81.28" width="0.1524" layer="91"/>
<junction x="111.76" y="50.8"/>
</segment>
</net>
<net name="N$1" class="0">
<segment>
<pinref part="MAX7221" gate="G$1" pin="SEGC"/>
<wire x1="99.06" y1="53.34" x2="114.3" y2="53.34" width="0.1524" layer="91"/>
<wire x1="114.3" y1="53.34" x2="114.3" y2="43.18" width="0.1524" layer="91"/>
<pinref part="U$2" gate="G$1" pin="C"/>
<wire x1="114.3" y1="43.18" x2="129.54" y2="43.18" width="0.1524" layer="91"/>
<wire x1="114.3" y1="53.34" x2="114.3" y2="83.82" width="0.1524" layer="91"/>
<junction x="114.3" y="53.34"/>
<wire x1="114.3" y1="83.82" x2="129.54" y2="83.82" width="0.1524" layer="91"/>
<pinref part="U$1" gate="G$1" pin="C"/>
</segment>
</net>
<net name="N$5" class="0">
<segment>
<pinref part="MAX7221" gate="G$1" pin="SEGB"/>
<wire x1="99.06" y1="55.88" x2="116.84" y2="55.88" width="0.1524" layer="91"/>
<wire x1="116.84" y1="55.88" x2="116.84" y2="45.72" width="0.1524" layer="91"/>
<pinref part="U$2" gate="G$1" pin="B"/>
<wire x1="116.84" y1="45.72" x2="129.54" y2="45.72" width="0.1524" layer="91"/>
<wire x1="116.84" y1="55.88" x2="116.84" y2="86.36" width="0.1524" layer="91"/>
<junction x="116.84" y="55.88"/>
<pinref part="U$1" gate="G$1" pin="B"/>
<wire x1="116.84" y1="86.36" x2="129.54" y2="86.36" width="0.1524" layer="91"/>
</segment>
</net>
<net name="N$12" class="0">
<segment>
<pinref part="MAX7221" gate="G$1" pin="SEGA"/>
<wire x1="99.06" y1="58.42" x2="119.38" y2="58.42" width="0.1524" layer="91"/>
<pinref part="U$2" gate="G$1" pin="A"/>
<wire x1="119.38" y1="58.42" x2="119.38" y2="48.26" width="0.1524" layer="91"/>
<wire x1="119.38" y1="48.26" x2="129.54" y2="48.26" width="0.1524" layer="91"/>
<wire x1="119.38" y1="58.42" x2="119.38" y2="88.9" width="0.1524" layer="91"/>
<junction x="119.38" y="58.42"/>
<pinref part="U$1" gate="G$1" pin="A"/>
<wire x1="119.38" y1="88.9" x2="129.54" y2="88.9" width="0.1524" layer="91"/>
</segment>
</net>
<net name="N$13" class="0">
<segment>
<pinref part="U$1" gate="G$1" pin="G1"/>
<wire x1="129.54" y1="68.58" x2="124.46" y2="68.58" width="0.1524" layer="91"/>
<wire x1="124.46" y1="68.58" x2="124.46" y2="66.04" width="0.1524" layer="91"/>
<pinref part="U$1" gate="G$1" pin="G2"/>
<wire x1="124.46" y1="66.04" x2="129.54" y2="66.04" width="0.1524" layer="91"/>
<wire x1="124.46" y1="68.58" x2="124.46" y2="96.52" width="0.1524" layer="91"/>
<junction x="124.46" y="68.58"/>
<wire x1="124.46" y1="96.52" x2="99.06" y2="96.52" width="0.1524" layer="91"/>
<pinref part="MAX7221" gate="G$1" pin="DIG0"/>
<wire x1="99.06" y1="96.52" x2="99.06" y2="78.74" width="0.1524" layer="91"/>
</segment>
</net>
<net name="N$14" class="0">
<segment>
<pinref part="U$2" gate="G$1" pin="G1"/>
<wire x1="129.54" y1="27.94" x2="127" y2="27.94" width="0.1524" layer="91"/>
<wire x1="127" y1="27.94" x2="127" y2="25.4" width="0.1524" layer="91"/>
<pinref part="U$2" gate="G$1" pin="G2"/>
<wire x1="127" y1="25.4" x2="129.54" y2="25.4" width="0.1524" layer="91"/>
<wire x1="127" y1="27.94" x2="127" y2="93.98" width="0.1524" layer="91"/>
<junction x="127" y="27.94"/>
<wire x1="127" y1="93.98" x2="101.6" y2="93.98" width="0.1524" layer="91"/>
<wire x1="101.6" y1="93.98" x2="101.6" y2="76.2" width="0.1524" layer="91"/>
<pinref part="MAX7221" gate="G$1" pin="DIG1"/>
<wire x1="101.6" y1="76.2" x2="99.06" y2="76.2" width="0.1524" layer="91"/>
</segment>
</net>
</nets>
</sheet>
</sheets>
</schematic>
</drawing>
<compatibility>
<note version="8.2" severity="warning">
Since Version 8.2, EAGLE supports online libraries. The ids
of those online libraries will not be understood (or retained)
with this version.
</note>
<note version="8.3" severity="warning">
Since Version 8.3, EAGLE supports URNs for individual library
assets (packages, symbols, and devices). The URNs of those assets
will not be understood (or retained) with this version.
</note>
<note version="8.3" severity="warning">
Since Version 8.3, EAGLE supports the association of 3D packages
with devices in libraries, schematics, and board files. Those 3D
packages will not be understood (or retained) with this version.
</note>
</compatibility>
</eagle>
